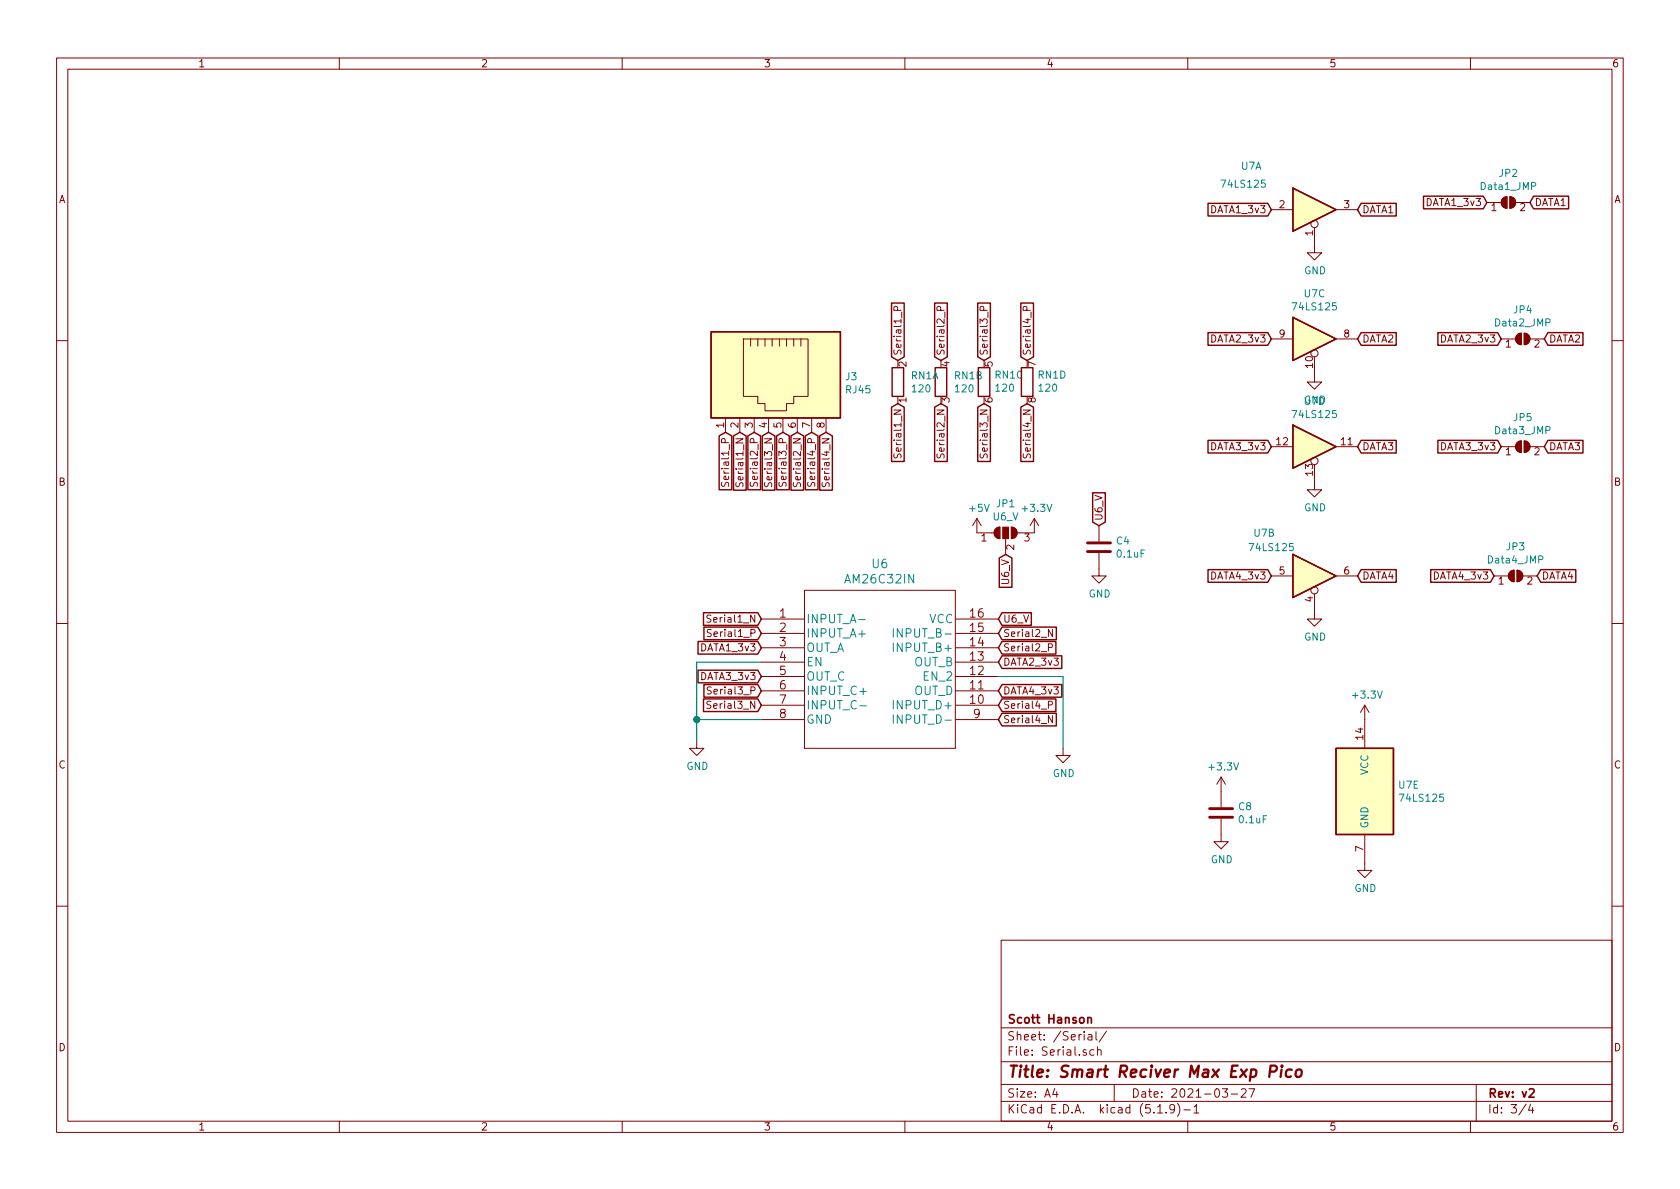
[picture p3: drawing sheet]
EESchema Schematic File Version 4
EELAYER 30 0
EELAYER END
$Descr A4 11693 8268
encoding utf-8
Sheet 3 4
Title "Smart Reciver Max Exp Pico"
Date "2021-03-27"
Rev "v2"
Comp "Scott Hanson"
Comment1 ""
Comment2 ""
Comment3 ""
Comment4 ""
$EndDescr
$Comp
L Connector:RJ45 J3
U 1 1
P 5350 2600
F 0 "J3" V 5361 3130 50  0000 L CNN
F 1 "RJ45" V 5452 3130 50  0000 L CNN
F 2 "Connector_RJ:RJ45_Amphenol_54602-x08_Horizontal" V 5350 2625 50  0001 C CNN
F 3 "~" V 5350 2625 50  0001 C CNN
F 4 "AE10392-ND" H 5350 2600 50  0001 C CNN "Digi-Key_PN"
F 5 "A-2014-2-4-R" H 5350 2600 50  0001 C CNN "MPN"
	1    5350 2600
	0    1    1    0   
$EndComp
Text GLabel 5300 4500 0    50   Input ~ 0
DATA1_3v3
Text GLabel 5300 4700 0    50   Input ~ 0
DATA3_3v3
$Comp
L power:GND #PWR?
U 1 1
P 7400 5200
AR Path="/5E073AEF" Ref="#PWR?"  Part="1" 
AR Path="/5E06688B/5E073AEF" Ref="#PWR018"  Part="1" 
AR Path="/5FF2F4B6/5E073AEF" Ref="#PWR018"  Part="1" 
F 0 "#PWR018" H 7400 4950 50  0001 C CNN
F 1 "GND" H 7405 5027 50  0000 C CNN
F 2 "" H 7400 5200 50  0001 C CNN
F 3 "" H 7400 5200 50  0001 C CNN
	1    7400 5200
	1    0    0    -1  
$EndComp
$Comp
L Device:C C4
U 1 1
P 7650 3800
F 0 "C4" H 7765 3846 50  0000 L CNN
F 1 "0.1uF" H 7765 3755 50  0000 L CNN
F 2 "Capacitor_THT:C_Rect_L7.0mm_W2.0mm_P5.00mm" H 7688 3650 50  0001 C CNN
F 3 "~" H 7650 3800 50  0001 C CNN
F 4 "478-7336-1-ND" H 7650 3800 50  0001 C CNN "Digi-Key_PN"
F 5 "SR215C104KARTR1" H 7650 3800 50  0001 C CNN "MPN"
	1    7650 3800
	1    0    0    -1  
$EndComp
$Comp
L power:GND #PWR?
U 1 1
P 7650 3950
AR Path="/5E0AC21E" Ref="#PWR?"  Part="1" 
AR Path="/5E06688B/5E0AC21E" Ref="#PWR024"  Part="1" 
AR Path="/5FF2F4B6/5E0AC21E" Ref="#PWR024"  Part="1" 
F 0 "#PWR024" H 7650 3700 50  0001 C CNN
F 1 "GND" H 7655 3777 50  0000 C CNN
F 2 "" H 7650 3950 50  0001 C CNN
F 3 "" H 7650 3950 50  0001 C CNN
	1    7650 3950
	1    0    0    -1  
$EndComp
Text GLabel 6950 4600 2    50   Input ~ 0
DATA2_3v3
Text GLabel 6950 4800 2    50   Input ~ 0
DATA4_3v3
$Comp
L AM26C32IN:AM26C32IN U6
U 1 1
P 5300 4300
F 0 "U6" H 6125 4687 60  0000 C CNN
F 1 "AM26C32IN" H 6125 4581 60  0000 C CNN
F 2 "Package_DIP:DIP-16_W7.62mm_LongPads" H 6100 4590 60  0001 C CNN
F 3 "" H 5300 4300 60  0000 C CNN
F 4 "296-6789-5-ND" H 5300 4300 50  0001 C CNN "Digi-Key_PN"
F 5 "AM26C32IN" H 5300 4300 50  0001 C CNN "MPN"
	1    5300 4300
	1    0    0    -1  
$EndComp
Wire Wire Line
	7400 5200 7400 4700
Wire Wire Line
	7400 4700 6950 4700
$Comp
L power:GND #PWR?
U 1 1
P 4850 5150
AR Path="/601F1845" Ref="#PWR?"  Part="1" 
AR Path="/5E06688B/601F1845" Ref="#PWR?"  Part="1" 
AR Path="/5FF2F4B6/601F1845" Ref="#PWR026"  Part="1" 
F 0 "#PWR026" H 4850 4900 50  0001 C CNN
F 1 "GND" H 4855 4977 50  0000 C CNN
F 2 "" H 4850 5150 50  0001 C CNN
F 3 "" H 4850 5150 50  0001 C CNN
	1    4850 5150
	1    0    0    -1  
$EndComp
Wire Wire Line
	5300 5000 4850 5000
Wire Wire Line
	4850 5000 4850 5150
Wire Wire Line
	5300 4600 4850 4600
Wire Wire Line
	4850 4600 4850 5000
Connection ~ 4850 5000
Text GLabel 5050 3000 3    50   Input ~ 0
Serial1_P
Text GLabel 5150 3000 3    50   Input ~ 0
Serial1_N
Text GLabel 5250 3000 3    50   Input ~ 0
Serial2_P
Text GLabel 5550 3000 3    50   Input ~ 0
Serial2_N
Text GLabel 5650 3000 3    50   Input ~ 0
Serial4_P
Text GLabel 5750 3000 3    50   Input ~ 0
Serial4_N
Text GLabel 5450 3000 3    50   Input ~ 0
Serial3_P
Text GLabel 5350 3000 3    50   Input ~ 0
Serial3_N
Text GLabel 5300 4400 0    50   Input ~ 0
Serial1_P
Text GLabel 5300 4300 0    50   Input ~ 0
Serial1_N
Text GLabel 5300 4800 0    50   Input ~ 0
Serial3_P
Text GLabel 5300 4900 0    50   Input ~ 0
Serial3_N
Text GLabel 6950 4500 2    50   Input ~ 0
Serial2_P
Text GLabel 6950 4400 2    50   Input ~ 0
Serial2_N
Text GLabel 6950 5000 2    50   Input ~ 0
Serial4_N
Text GLabel 6950 4900 2    50   Input ~ 0
Serial4_P
Text GLabel 6250 2500 1    50   Input ~ 0
Serial1_P
Text GLabel 6250 2800 3    50   Input ~ 0
Serial1_N
Text GLabel 6550 2800 3    50   Input ~ 0
Serial2_N
Text GLabel 6550 2500 1    50   Input ~ 0
Serial2_P
Text GLabel 6850 2800 3    50   Input ~ 0
Serial3_N
Text GLabel 6850 2500 1    50   Input ~ 0
Serial3_P
Text GLabel 7150 2800 3    50   Input ~ 0
Serial4_N
Text GLabel 7150 2500 1    50   Input ~ 0
Serial4_P
$Comp
L Device:R_Pack04_SIP_Split RN1
U 1 1
P 6250 2650
F 0 "RN1" H 6338 2696 50  0000 L CNN
F 1 "120" H 6338 2605 50  0000 L CNN
F 2 "Resistor_THT:R_Array_SIP8" V 6170 2650 50  0001 C CNN
F 3 "http://www.vishay.com/docs/31509/csc.pdf" H 6250 2650 50  0001 C CNN
F 4 "4608X-2-121LF-ND" H 6250 2650 50  0001 C CNN "Digi-Key_PN"
F 5 "4608X-102-121LF" H 6250 2650 50  0001 C CNN "MPN"
	1    6250 2650
	1    0    0    -1  
$EndComp
$Comp
L Device:R_Pack04_SIP_Split RN1
U 2 1
P 6550 2650
F 0 "RN1" H 6638 2696 50  0000 L CNN
F 1 "120" H 6638 2605 50  0000 L CNN
F 2 "Resistor_THT:R_Array_SIP8" V 6470 2650 50  0001 C CNN
F 3 "http://www.vishay.com/docs/31509/csc.pdf" H 6550 2650 50  0001 C CNN
F 4 "4608X-2-121LF-ND" H 6550 2650 50  0001 C CNN "Digi-Key_PN"
F 5 "4608X-102-121LF" H 6550 2650 50  0001 C CNN "MPN"
	2    6550 2650
	1    0    0    -1  
$EndComp
$Comp
L Device:R_Pack04_SIP_Split RN1
U 3 1
P 6850 2650
F 0 "RN1" H 6780 2604 50  0000 R CNN
F 1 "120" H 6780 2695 50  0000 R CNN
F 2 "Resistor_THT:R_Array_SIP8" V 6770 2650 50  0001 C CNN
F 3 "http://www.vishay.com/docs/31509/csc.pdf" H 6850 2650 50  0001 C CNN
F 4 "4608X-2-121LF-ND" H 6850 2650 50  0001 C CNN "Digi-Key_PN"
F 5 "4608X-102-121LF" H 6850 2650 50  0001 C CNN "MPN"
	3    6850 2650
	-1   0    0    1   
$EndComp
$Comp
L Device:R_Pack04_SIP_Split RN1
U 4 1
P 7150 2650
F 0 "RN1" H 7080 2604 50  0000 R CNN
F 1 "120" H 7080 2695 50  0000 R CNN
F 2 "Resistor_THT:R_Array_SIP8" V 7070 2650 50  0001 C CNN
F 3 "http://www.vishay.com/docs/31509/csc.pdf" H 7150 2650 50  0001 C CNN
F 4 "4608X-2-121LF-ND" H 7150 2650 50  0001 C CNN "Digi-Key_PN"
F 5 "4608X-102-121LF" H 7150 2650 50  0001 C CNN "MPN"
	4    7150 2650
	-1   0    0    1   
$EndComp
$Comp
L 74xx:74LS125 U?
U 1 1
P 9150 1450
AR Path="/5FF30D74/605D5035" Ref="U?"  Part="1" 
AR Path="/5FF2F4B6/605D5035" Ref="U7"  Part="1" 
F 0 "U7" H 8710 1755 50  0000 C CNN
F 1 "74LS125" H 8655 1630 50  0000 C CNN
F 2 "Package_DIP:DIP-14_W7.62mm_LongPads" H 9150 1450 50  0001 C CNN
F 3 "http://www.ti.com/lit/gpn/sn74LS125" H 9150 1450 50  0001 C CNN
F 4 "296-4531-5-ND" H 9150 1450 50  0001 C CNN "Digi-Key_PN"
F 5 "SN74AHC125N" H 9150 1450 50  0001 C CNN "MPN"
	1    9150 1450
	1    0    0    -1  
$EndComp
$Comp
L 74xx:74LS125 U?
U 3 1
P 9150 2350
AR Path="/5FF30D74/605D503D" Ref="U?"  Part="3" 
AR Path="/5FF2F4B6/605D503D" Ref="U7"  Part="3" 
F 0 "U7" H 9150 2667 50  0000 C CNN
F 1 "74LS125" H 9150 2576 50  0000 C CNN
F 2 "Package_DIP:DIP-14_W7.62mm_LongPads" H 9150 2350 50  0001 C CNN
F 3 "http://www.ti.com/lit/gpn/sn74LS125" H 9150 2350 50  0001 C CNN
F 4 "296-4531-5-ND" H 9150 2350 50  0001 C CNN "Digi-Key_PN"
F 5 "SN74AHC125N" H 9150 2350 50  0001 C CNN "MPN"
	3    9150 2350
	1    0    0    -1  
$EndComp
$Comp
L 74xx:74LS125 U?
U 4 1
P 9150 3100
AR Path="/5FF30D74/605D5045" Ref="U?"  Part="4" 
AR Path="/5FF2F4B6/605D5045" Ref="U7"  Part="4" 
F 0 "U7" H 9150 3417 50  0000 C CNN
F 1 "74LS125" H 9150 3326 50  0000 C CNN
F 2 "Package_DIP:DIP-14_W7.62mm_LongPads" H 9150 3100 50  0001 C CNN
F 3 "http://www.ti.com/lit/gpn/sn74LS125" H 9150 3100 50  0001 C CNN
F 4 "296-4531-5-ND" H 9150 3100 50  0001 C CNN "Digi-Key_PN"
F 5 "SN74AHC125N" H 9150 3100 50  0001 C CNN "MPN"
	4    9150 3100
	1    0    0    -1  
$EndComp
$Comp
L Smart_Reciever_Max-rescue:C-Device-PB_16-rescue C?
U 1 1
P 8500 5650
AR Path="/605D504D" Ref="C?"  Part="1" 
AR Path="/5D469293/605D504D" Ref="C?"  Part="1" 
AR Path="/5FF30D74/605D504D" Ref="C?"  Part="1" 
AR Path="/5FF2F4B6/605D504D" Ref="C8"  Part="1" 
F 0 "C8" H 8615 5696 50  0000 L CNN
F 1 "0.1uF" H 8615 5605 50  0000 L CNN
F 2 "Capacitor_THT:C_Rect_L7.0mm_W2.0mm_P5.00mm" H 8538 5500 50  0001 C CNN
F 3 "~" H 8500 5650 50  0001 C CNN
F 4 "478-7336-1-ND" H 1720 1320 50  0001 C CNN "Digi-Key_PN"
F 5 "SR215C104KARTR1" H 1720 1320 50  0001 C CNN "MPN"
	1    8500 5650
	1    0    0    -1  
$EndComp
$Comp
L power:GND #PWR?
U 1 1
P 8500 5800
AR Path="/605D505F" Ref="#PWR?"  Part="1" 
AR Path="/5D469293/605D505F" Ref="#PWR?"  Part="1" 
AR Path="/5FF30D74/605D505F" Ref="#PWR?"  Part="1" 
AR Path="/5FF2F4B6/605D505F" Ref="#PWR0115"  Part="1" 
F 0 "#PWR0115" H 8500 5550 50  0001 C CNN
F 1 "GND" H 8505 5627 50  0000 C CNN
F 2 "" H 8500 5800 50  0001 C CNN
F 3 "" H 8500 5800 50  0001 C CNN
	1    8500 5800
	1    0    0    -1  
$EndComp
Text GLabel 9450 2350 2    50   Input ~ 0
DATA2
Text GLabel 9450 1450 2    50   Input ~ 0
DATA1
Text GLabel 9450 3100 2    50   Input ~ 0
DATA3
Text GLabel 9450 4000 2    50   Input ~ 0
DATA4
$Comp
L power:GND #PWR?
U 1 1
P 9500 6000
AR Path="/605D506D" Ref="#PWR?"  Part="1" 
AR Path="/5D469293/605D506D" Ref="#PWR?"  Part="1" 
AR Path="/5FF30D74/605D506D" Ref="#PWR?"  Part="1" 
AR Path="/5FF2F4B6/605D506D" Ref="#PWR0116"  Part="1" 
F 0 "#PWR0116" H 9500 5750 50  0001 C CNN
F 1 "GND" H 9505 5827 50  0000 C CNN
F 2 "" H 9500 6000 50  0001 C CNN
F 3 "" H 9500 6000 50  0001 C CNN
	1    9500 6000
	1    0    0    -1  
$EndComp
$Comp
L 74xx:74LS125 U?
U 5 1
P 9500 5500
AR Path="/5FF30D74/605D5075" Ref="U?"  Part="5" 
AR Path="/5FF2F4B6/605D5075" Ref="U7"  Part="5" 
F 0 "U7" H 9730 5546 50  0000 L CNN
F 1 "74LS125" H 9730 5455 50  0000 L CNN
F 2 "Package_DIP:DIP-14_W7.62mm_LongPads" H 9500 5500 50  0001 C CNN
F 3 "http://www.ti.com/lit/gpn/sn74LS125" H 9500 5500 50  0001 C CNN
F 4 "296-4531-5-ND" H 9500 5500 50  0001 C CNN "Digi-Key_PN"
F 5 "SN74AHC125N" H 9500 5500 50  0001 C CNN "MPN"
	5    9500 5500
	1    0    0    -1  
$EndComp
$Comp
L 74xx:74LS125 U?
U 2 1
P 9150 4000
AR Path="/5FF30D74/605D5081" Ref="U?"  Part="2" 
AR Path="/5FF2F4B6/605D5081" Ref="U7"  Part="2" 
F 0 "U7" H 8800 4300 50  0000 C CNN
F 1 "74LS125" H 8850 4200 50  0000 C CNN
F 2 "Package_DIP:DIP-14_W7.62mm_LongPads" H 9150 4000 50  0001 C CNN
F 3 "http://www.ti.com/lit/gpn/sn74LS125" H 9150 4000 50  0001 C CNN
F 4 "296-4531-5-ND" H 9150 4000 50  0001 C CNN "Digi-Key_PN"
F 5 "SN74AHC125N" H 9150 4000 50  0001 C CNN "MPN"
	2    9150 4000
	1    0    0    -1  
$EndComp
$Comp
L power:GND #PWR?
U 1 1
P 9150 4250
AR Path="/605D8511" Ref="#PWR?"  Part="1" 
AR Path="/5E06688B/605D8511" Ref="#PWR?"  Part="1" 
AR Path="/5FF2F4B6/605D8511" Ref="#PWR0117"  Part="1" 
F 0 "#PWR0117" H 9150 4000 50  0001 C CNN
F 1 "GND" H 9155 4077 50  0000 C CNN
F 2 "" H 9150 4250 50  0001 C CNN
F 3 "" H 9150 4250 50  0001 C CNN
	1    9150 4250
	1    0    0    -1  
$EndComp
$Comp
L power:GND #PWR?
U 1 1
P 9150 3350
AR Path="/605D8BBA" Ref="#PWR?"  Part="1" 
AR Path="/5E06688B/605D8BBA" Ref="#PWR?"  Part="1" 
AR Path="/5FF2F4B6/605D8BBA" Ref="#PWR0118"  Part="1" 
F 0 "#PWR0118" H 9150 3100 50  0001 C CNN
F 1 "GND" H 9155 3177 50  0000 C CNN
F 2 "" H 9150 3350 50  0001 C CNN
F 3 "" H 9150 3350 50  0001 C CNN
	1    9150 3350
	1    0    0    -1  
$EndComp
$Comp
L power:GND #PWR?
U 1 1
P 9150 2600
AR Path="/605D8F83" Ref="#PWR?"  Part="1" 
AR Path="/5E06688B/605D8F83" Ref="#PWR?"  Part="1" 
AR Path="/5FF2F4B6/605D8F83" Ref="#PWR0119"  Part="1" 
F 0 "#PWR0119" H 9150 2350 50  0001 C CNN
F 1 "GND" H 9155 2427 50  0000 C CNN
F 2 "" H 9150 2600 50  0001 C CNN
F 3 "" H 9150 2600 50  0001 C CNN
	1    9150 2600
	1    0    0    -1  
$EndComp
$Comp
L power:GND #PWR?
U 1 1
P 9150 1700
AR Path="/605D9353" Ref="#PWR?"  Part="1" 
AR Path="/5E06688B/605D9353" Ref="#PWR?"  Part="1" 
AR Path="/5FF2F4B6/605D9353" Ref="#PWR0120"  Part="1" 
F 0 "#PWR0120" H 9150 1450 50  0001 C CNN
F 1 "GND" H 9155 1527 50  0000 C CNN
F 2 "" H 9150 1700 50  0001 C CNN
F 3 "" H 9150 1700 50  0001 C CNN
	1    9150 1700
	1    0    0    -1  
$EndComp
$Comp
L power:+3.3V #PWR027
U 1 1
P 9500 5000
F 0 "#PWR027" H 9500 4850 50  0001 C CNN
F 1 "+3.3V" H 9515 5173 50  0000 C CNN
F 2 "" H 9500 5000 50  0001 C CNN
F 3 "" H 9500 5000 50  0001 C CNN
	1    9500 5000
	1    0    0    -1  
$EndComp
$Comp
L power:+3.3V #PWR0121
U 1 1
P 8500 5500
F 0 "#PWR0121" H 8500 5350 50  0001 C CNN
F 1 "+3.3V" H 8515 5673 50  0000 C CNN
F 2 "" H 8500 5500 50  0001 C CNN
F 3 "" H 8500 5500 50  0001 C CNN
	1    8500 5500
	1    0    0    -1  
$EndComp
$Comp
L Jumper:SolderJumper_3_Open JP1
U 1 1
P 7000 3700
F 0 "JP1" H 7000 3905 50  0000 C CNN
F 1 "U6_V" H 7000 3814 50  0000 C CNN
F 2 "Jumper:SolderJumper-3_P2.0mm_Open_TrianglePad1.0x1.5mm" H 7000 3700 50  0001 C CNN
F 3 "~" H 7000 3700 50  0001 C CNN
	1    7000 3700
	1    0    0    -1  
$EndComp
$Comp
L power:+5V #PWR?
U 1 1
P 6800 3700
AR Path="/605F8342" Ref="#PWR?"  Part="1" 
AR Path="/5D469293/605F8342" Ref="#PWR?"  Part="1" 
AR Path="/5FF30D74/605F8342" Ref="#PWR?"  Part="1" 
AR Path="/5FF2F4B6/605F8342" Ref="#PWR0122"  Part="1" 
F 0 "#PWR0122" H 6800 3550 50  0001 C CNN
F 1 "+5V" H 6815 3873 50  0000 C CNN
F 2 "" H 6800 3700 50  0001 C CNN
F 3 "" H 6800 3700 50  0001 C CNN
	1    6800 3700
	1    0    0    -1  
$EndComp
$Comp
L power:+3.3V #PWR0123
U 1 1
P 7200 3700
F 0 "#PWR0123" H 7200 3550 50  0001 C CNN
F 1 "+3.3V" H 7215 3873 50  0000 C CNN
F 2 "" H 7200 3700 50  0001 C CNN
F 3 "" H 7200 3700 50  0001 C CNN
	1    7200 3700
	1    0    0    -1  
$EndComp
Text GLabel 6950 4300 2    50   Input ~ 0
U6_V
Text GLabel 7000 3850 3    50   Input ~ 0
U6_V
Text GLabel 7650 3650 1    50   Input ~ 0
U6_V
Text GLabel 8850 1450 0    50   Input ~ 0
DATA1_3v3
Text GLabel 8850 4000 0    50   Input ~ 0
DATA4_3v3
Text GLabel 8850 2350 0    50   Input ~ 0
DATA2_3v3
Text GLabel 8850 3100 0    50   Input ~ 0
DATA3_3v3
$Comp
L Jumper:SolderJumper_2_Open JP5
U 1 1
P 10600 3100
F 0 "JP5" H 10600 3305 50  0000 C CNN
F 1 "Data3_JMP" H 10600 3214 50  0000 C CNN
F 2 "Jumper:SolderJumper-2_P1.3mm_Open_TrianglePad1.0x1.5mm" H 10600 3100 50  0001 C CNN
F 3 "~" H 10600 3100 50  0001 C CNN
	1    10600 3100
	1    0    0    -1  
$EndComp
$Comp
L Jumper:SolderJumper_2_Open JP3
U 1 1
P 10550 4000
F 0 "JP3" H 10550 4205 50  0000 C CNN
F 1 "Data4_JMP" H 10550 4114 50  0000 C CNN
F 2 "Jumper:SolderJumper-2_P1.3mm_Open_TrianglePad1.0x1.5mm" H 10550 4000 50  0001 C CNN
F 3 "~" H 10550 4000 50  0001 C CNN
	1    10550 4000
	1    0    0    -1  
$EndComp
Text GLabel 10700 4000 2    50   Input ~ 0
DATA4
Text GLabel 10400 4000 0    50   Input ~ 0
DATA4_3v3
$Comp
L Jumper:SolderJumper_2_Open JP2
U 1 1
P 10500 1400
F 0 "JP2" H 10500 1605 50  0000 C CNN
F 1 "Data1_JMP" H 10500 1514 50  0000 C CNN
F 2 "Jumper:SolderJumper-2_P1.3mm_Open_TrianglePad1.0x1.5mm" H 10500 1400 50  0001 C CNN
F 3 "~" H 10500 1400 50  0001 C CNN
	1    10500 1400
	1    0    0    -1  
$EndComp
Text GLabel 10750 2350 2    50   Input ~ 0
DATA2
Text GLabel 10450 2350 0    50   Input ~ 0
DATA2_3v3
Text GLabel 10650 1400 2    50   Input ~ 0
DATA1
Text GLabel 10350 1400 0    50   Input ~ 0
DATA1_3v3
$Comp
L Jumper:SolderJumper_2_Open JP4
U 1 1
P 10600 2350
F 0 "JP4" H 10600 2555 50  0000 C CNN
F 1 "Data2_JMP" H 10600 2464 50  0000 C CNN
F 2 "Jumper:SolderJumper-2_P1.3mm_Open_TrianglePad1.0x1.5mm" H 10600 2350 50  0001 C CNN
F 3 "~" H 10600 2350 50  0001 C CNN
	1    10600 2350
	1    0    0    -1  
$EndComp
Text GLabel 10750 3100 2    50   Input ~ 0
DATA3
Text GLabel 10450 3100 0    50   Input ~ 0
DATA3_3v3
$EndSCHEMATC
